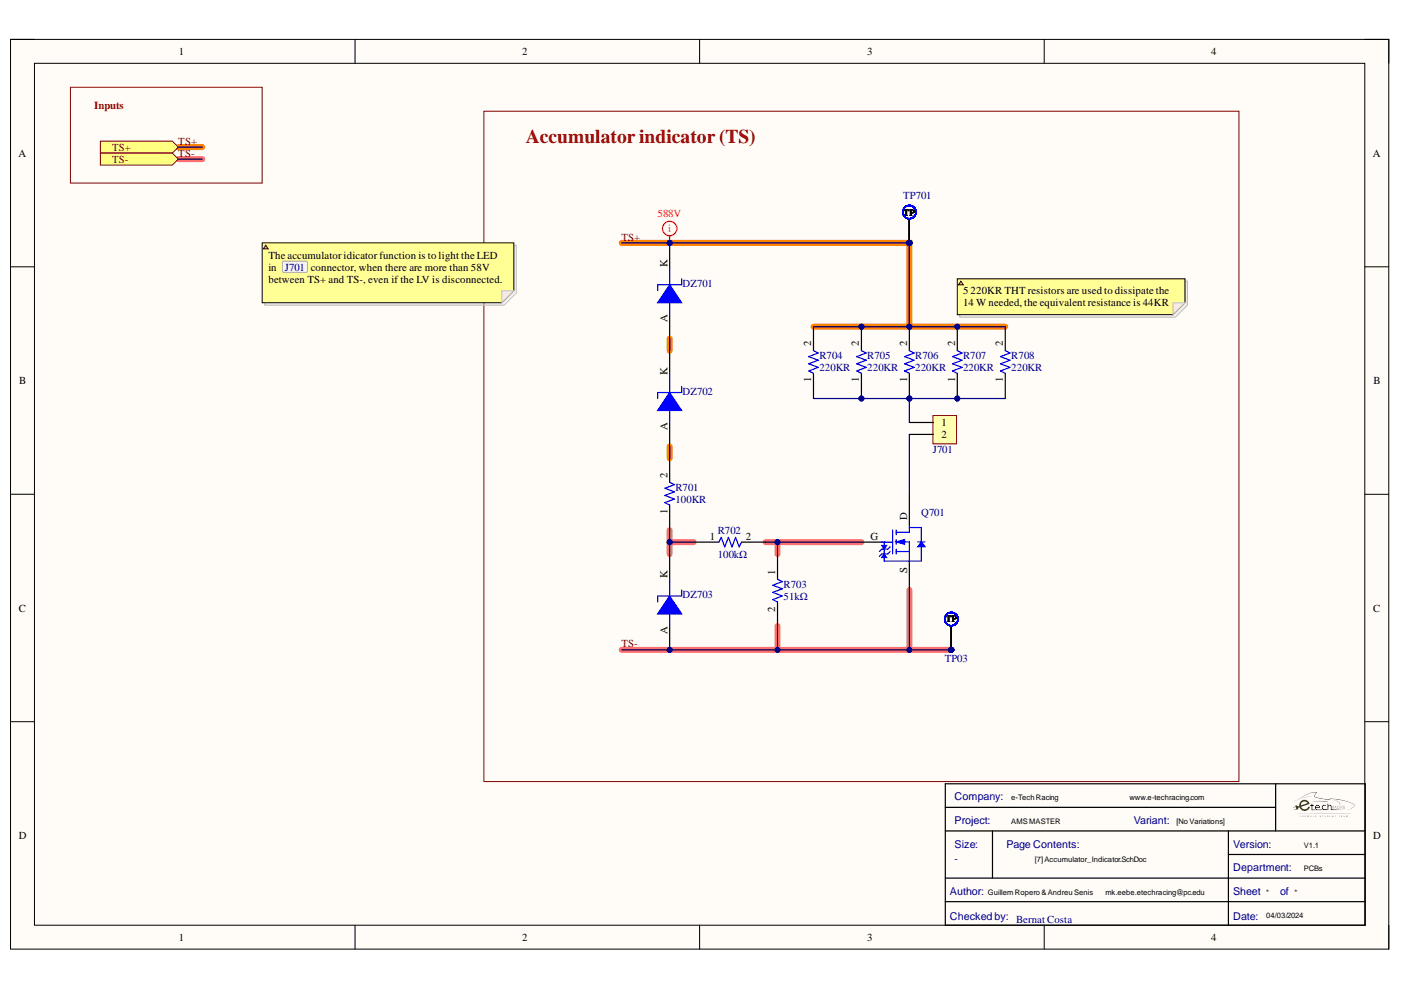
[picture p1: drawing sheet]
# Altium schematic sheet [7] Accumulator_Indicator.SchDoc
size A4

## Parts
*  Title Block_template  (value not drawn)  (graphical)
DZ701  DZ_24V  [DZ_24V]  (value not drawn)
DZ702  DZ_24V  [DZ_24V]  (value not drawn)
DZ703  DZ_10V  [SOD123]  (value not drawn)
J701  105309-2202  [J_NanoFit_1x2_V]  (value not drawn)
Q701  IRLR2905  [IRLR2905]  (value not drawn)
R701  100KR  [THT_3W_Resistor]
R702  Resistance: 100kΩ  [R1206FTK-W]  (hidden comment: CRG1206F100R)
R703  Resistance: 51kΩ  [R1206FTK-W]  (hidden comment: CRCW120610K0FKEA)
R704  220KR  [THT_3W_Resistor]
R705  220KR  [THT_3W_Resistor]
R706  220KR  [THT_3W_Resistor]
R707  220KR  [THT_3W_Resistor]
R708  220KR  [THT_3W_Resistor]
TP03  TestPoint  [TestPoint]  (value not drawn)  (no BOM)
TP701  TestPoint  [TestPoint]  (value not drawn)  (no BOM)

## Blocks framed on the sheet
Accumulator indicator (TS): DZ701-DZ703 J701 Q701 R701-R708 TP03 TP701

## Ports
TS+ (in), TS- (in)

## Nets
TS+: DZ701.K R704.2 R705.2 R706.2 R707.2 R708.2 TP701.1(TP) ; port TS+
TS-: DZ703.A Q701.S R703.2 TP03.1(TP) ; port TS-
NetDZ701_A: DZ701.A DZ702.K
NetDZ702_A: DZ702.A R701.2
NetDZ703_K: DZ703.K R701.1 R702.1
NetJ701_1: J701.1 R704.1 R705.1 R706.1 R707.1 R708.1
NetJ701_2: J701.2 Q701.D
NetQ701_G: Q701.G R702.2 R703.1

## Layout directives
mark named 588V: TS+

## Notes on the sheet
- Inputs
- The accumulator idicator function is to light the LED in @{"Id":"YAQYKHSK\DXOUAITD","ObjectType":2} connector, when there are more than 58V between TS+ and TS-, even if the LV is disconnected.
- 5 220KR THT resistors are used to dissipate the 14 W needed, the equivalent resistance is 44KR
